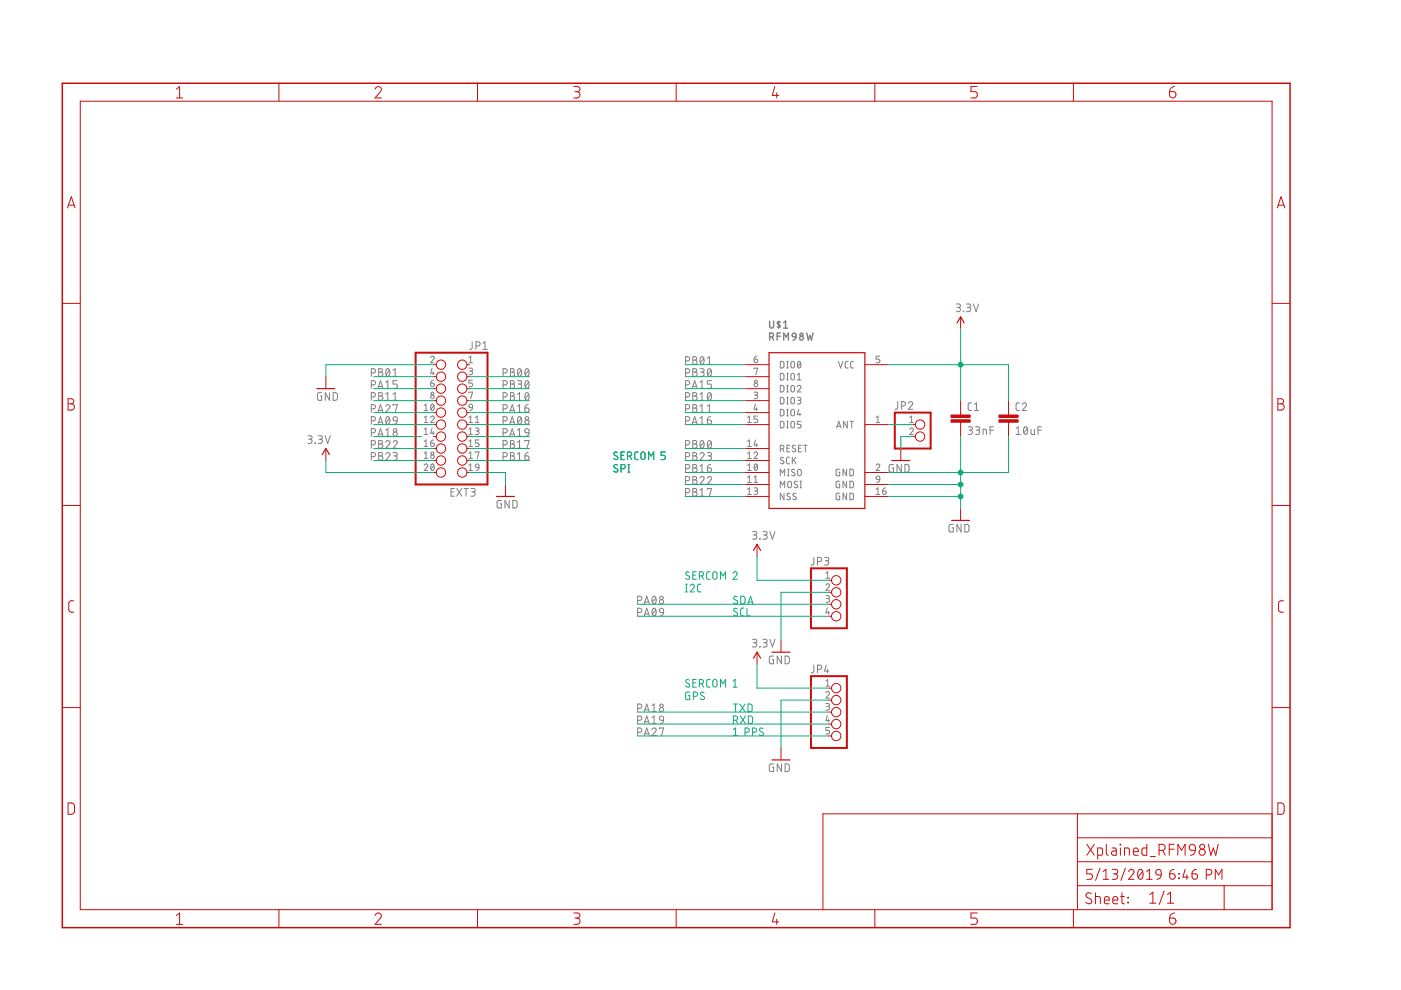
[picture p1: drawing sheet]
<?xml version="1.0" encoding="utf-8"?>
<!DOCTYPE eagle SYSTEM "eagle.dtd">
<!--
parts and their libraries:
SparkFun: Licensing: CC v3.0 Share-Alike You are welcome to use this library for commercial purposes.
-->
<eagle version="9.3.2">
<drawing>
<settings>
<setting alwaysvectorfont="yes"/>
<setting verticaltext="up"/>
</settings>
<grid distance="0.1" unitdist="inch" unit="inch" style="lines" multiple="1" display="no" altdistance="0.01" altunitdist="inch" altunit="inch"/>
<schematic xreflabel="%F%N/%S.%C%R" xrefpart="/%S.%C%R">
<libraries>
<library name="hoperf">
<symbols>
<symbol name="RFM66W_69HCW_9XW">
<wire x1="-10.16" y1="15.24" x2="10.16" y2="15.24" width="0.254" layer="94"/>
<wire x1="10.16" y1="15.24" x2="10.16" y2="-17.78" width="0.254" layer="94"/>
<wire x1="10.16" y1="-17.78" x2="-10.16" y2="-17.78" width="0.254" layer="94"/>
<wire x1="-10.16" y1="-17.78" x2="-10.16" y2="15.24" width="0.254" layer="94"/>
<pin name="GND@1" x="15.24" y="-10.16" length="middle" rot="R180"/>
<pin name="MISO" x="-15.24" y="-10.16" length="middle"/>
<pin name="MOSI" x="-15.24" y="-12.7" length="middle"/>
<pin name="SCK" x="-15.24" y="-7.62" length="middle"/>
<pin name="NSS" x="-15.24" y="-15.24" length="middle"/>
<pin name="RESET" x="-15.24" y="-5.08" length="middle"/>
<pin name="DIO5" x="-15.24" y="0" length="middle"/>
<pin name="GND@2" x="15.24" y="-12.7" length="middle" rot="R180"/>
<pin name="ANT" x="15.24" y="0" length="middle" rot="R180"/>
<pin name="GND@3" x="15.24" y="-15.24" length="middle" rot="R180"/>
<pin name="DIO3" x="-15.24" y="5.08" length="middle"/>
<pin name="DIO4" x="-15.24" y="2.54" length="middle"/>
<pin name="VCC" x="15.24" y="12.7" length="middle" rot="R180"/>
<pin name="DIO0" x="-15.24" y="12.7" length="middle"/>
<pin name="DIO1" x="-15.24" y="10.16" length="middle"/>
<pin name="DIO2" x="-15.24" y="7.62" length="middle"/>
<text x="-10.16" y="20.32" size="1.778" layer="95" ratio="15">&gt;NAME</text>
<text x="-10.16" y="17.78" size="1.778" layer="96" ratio="15">&gt;VALUE</text>
</symbol>
</symbols>
<devicesets>
<deviceset name="RFM66W_69HCW_9XW">
<gates>
<gate name="G$1" symbol="RFM66W_69HCW_9XW" x="0" y="0"/>
</gates>
<devices>
<device name="" package="MODULE_16X16_16PIN">
<connects>
<connect gate="G$1" pin="ANT" pad="1"/>
<connect gate="G$1" pin="DIO0" pad="6"/>
<connect gate="G$1" pin="DIO1" pad="7"/>
<connect gate="G$1" pin="DIO2" pad="8"/>
<connect gate="G$1" pin="DIO3" pad="3"/>
<connect gate="G$1" pin="DIO4" pad="4"/>
<connect gate="G$1" pin="DIO5" pad="15"/>
<connect gate="G$1" pin="GND@1" pad="2"/>
<connect gate="G$1" pin="GND@2" pad="9"/>
<connect gate="G$1" pin="GND@3" pad="16"/>
<connect gate="G$1" pin="MISO" pad="10"/>
<connect gate="G$1" pin="MOSI" pad="11"/>
<connect gate="G$1" pin="NSS" pad="13"/>
<connect gate="G$1" pin="RESET" pad="14"/>
<connect gate="G$1" pin="SCK" pad="12"/>
<connect gate="G$1" pin="VCC" pad="5"/>
</connects>
<technologies>
<technology name=""/>
</technologies>
</device>
</devices>
</deviceset>
</devicesets>
</library>
<library name="frames">
<symbols>
<symbol name="A4L-LOC">
<wire x1="256.54" y1="3.81" x2="256.54" y2="8.89" width="0.1016" layer="94"/>
<wire x1="256.54" y1="8.89" x2="256.54" y2="13.97" width="0.1016" layer="94"/>
<wire x1="256.54" y1="13.97" x2="256.54" y2="19.05" width="0.1016" layer="94"/>
<wire x1="256.54" y1="19.05" x2="256.54" y2="24.13" width="0.1016" layer="94"/>
<wire x1="161.29" y1="3.81" x2="161.29" y2="24.13" width="0.1016" layer="94"/>
<wire x1="161.29" y1="24.13" x2="215.265" y2="24.13" width="0.1016" layer="94"/>
<wire x1="215.265" y1="24.13" x2="256.54" y2="24.13" width="0.1016" layer="94"/>
<wire x1="246.38" y1="3.81" x2="246.38" y2="8.89" width="0.1016" layer="94"/>
<wire x1="246.38" y1="8.89" x2="256.54" y2="8.89" width="0.1016" layer="94"/>
<wire x1="246.38" y1="8.89" x2="215.265" y2="8.89" width="0.1016" layer="94"/>
<wire x1="215.265" y1="8.89" x2="215.265" y2="3.81" width="0.1016" layer="94"/>
<wire x1="215.265" y1="8.89" x2="215.265" y2="13.97" width="0.1016" layer="94"/>
<wire x1="215.265" y1="13.97" x2="256.54" y2="13.97" width="0.1016" layer="94"/>
<wire x1="215.265" y1="13.97" x2="215.265" y2="19.05" width="0.1016" layer="94"/>
<wire x1="215.265" y1="19.05" x2="256.54" y2="19.05" width="0.1016" layer="94"/>
<wire x1="215.265" y1="19.05" x2="215.265" y2="24.13" width="0.1016" layer="94"/>
<text x="217.17" y="15.24" size="2.54" layer="94">&gt;DRAWING_NAME</text>
<text x="217.17" y="10.16" size="2.286" layer="94">&gt;LAST_DATE_TIME</text>
<text x="230.505" y="5.08" size="2.54" layer="94">&gt;SHEET</text>
<text x="216.916" y="4.953" size="2.54" layer="94">Sheet:</text>
<frame x1="0" y1="0" x2="260.35" y2="179.07" columns="6" rows="4" layer="94"/>
</symbol>
</symbols>
<devicesets>
<deviceset name="A4L-LOC" prefix="FRAME" uservalue="yes">
<gates>
<gate name="G$1" symbol="A4L-LOC" x="0" y="0"/>
</gates>
<devices>
<device name="">
<technologies>
<technology name=""/>
</technologies>
</device>
</devices>
</deviceset>
</devicesets>
</library>
<library name="pinhead">
<symbols>
<symbol name="PINH2X10">
<wire x1="-6.35" y1="-15.24" x2="8.89" y2="-15.24" width="0.4064" layer="94"/>
<wire x1="8.89" y1="-15.24" x2="8.89" y2="12.7" width="0.4064" layer="94"/>
<wire x1="8.89" y1="12.7" x2="-6.35" y2="12.7" width="0.4064" layer="94"/>
<wire x1="-6.35" y1="12.7" x2="-6.35" y2="-15.24" width="0.4064" layer="94"/>
<text x="-6.35" y="13.335" size="1.778" layer="95">&gt;NAME</text>
<text x="-6.35" y="-17.78" size="1.778" layer="96">&gt;VALUE</text>
<pin name="1" x="-2.54" y="10.16" visible="pad" length="short" direction="pas" function="dot"/>
<pin name="2" x="5.08" y="10.16" visible="pad" length="short" direction="pas" function="dot" rot="R180"/>
<pin name="3" x="-2.54" y="7.62" visible="pad" length="short" direction="pas" function="dot"/>
<pin name="4" x="5.08" y="7.62" visible="pad" length="short" direction="pas" function="dot" rot="R180"/>
<pin name="5" x="-2.54" y="5.08" visible="pad" length="short" direction="pas" function="dot"/>
<pin name="6" x="5.08" y="5.08" visible="pad" length="short" direction="pas" function="dot" rot="R180"/>
<pin name="7" x="-2.54" y="2.54" visible="pad" length="short" direction="pas" function="dot"/>
<pin name="8" x="5.08" y="2.54" visible="pad" length="short" direction="pas" function="dot" rot="R180"/>
<pin name="9" x="-2.54" y="0" visible="pad" length="short" direction="pas" function="dot"/>
<pin name="10" x="5.08" y="0" visible="pad" length="short" direction="pas" function="dot" rot="R180"/>
<pin name="11" x="-2.54" y="-2.54" visible="pad" length="short" direction="pas" function="dot"/>
<pin name="12" x="5.08" y="-2.54" visible="pad" length="short" direction="pas" function="dot" rot="R180"/>
<pin name="13" x="-2.54" y="-5.08" visible="pad" length="short" direction="pas" function="dot"/>
<pin name="14" x="5.08" y="-5.08" visible="pad" length="short" direction="pas" function="dot" rot="R180"/>
<pin name="15" x="-2.54" y="-7.62" visible="pad" length="short" direction="pas" function="dot"/>
<pin name="16" x="5.08" y="-7.62" visible="pad" length="short" direction="pas" function="dot" rot="R180"/>
<pin name="17" x="-2.54" y="-10.16" visible="pad" length="short" direction="pas" function="dot"/>
<pin name="18" x="5.08" y="-10.16" visible="pad" length="short" direction="pas" function="dot" rot="R180"/>
<pin name="19" x="-2.54" y="-12.7" visible="pad" length="short" direction="pas" function="dot"/>
<pin name="20" x="5.08" y="-12.7" visible="pad" length="short" direction="pas" function="dot" rot="R180"/>
</symbol>
<symbol name="PINHD4">
<wire x1="-6.35" y1="-5.08" x2="1.27" y2="-5.08" width="0.4064" layer="94"/>
<wire x1="1.27" y1="-5.08" x2="1.27" y2="7.62" width="0.4064" layer="94"/>
<wire x1="1.27" y1="7.62" x2="-6.35" y2="7.62" width="0.4064" layer="94"/>
<wire x1="-6.35" y1="7.62" x2="-6.35" y2="-5.08" width="0.4064" layer="94"/>
<text x="-6.35" y="8.255" size="1.778" layer="95">&gt;NAME</text>
<text x="-6.35" y="-7.62" size="1.778" layer="96">&gt;VALUE</text>
<pin name="1" x="-2.54" y="5.08" visible="pad" length="short" direction="pas" function="dot"/>
<pin name="2" x="-2.54" y="2.54" visible="pad" length="short" direction="pas" function="dot"/>
<pin name="3" x="-2.54" y="0" visible="pad" length="short" direction="pas" function="dot"/>
<pin name="4" x="-2.54" y="-2.54" visible="pad" length="short" direction="pas" function="dot"/>
</symbol>
<symbol name="PINHD5">
<wire x1="-6.35" y1="-7.62" x2="1.27" y2="-7.62" width="0.4064" layer="94"/>
<wire x1="1.27" y1="-7.62" x2="1.27" y2="7.62" width="0.4064" layer="94"/>
<wire x1="1.27" y1="7.62" x2="-6.35" y2="7.62" width="0.4064" layer="94"/>
<wire x1="-6.35" y1="7.62" x2="-6.35" y2="-7.62" width="0.4064" layer="94"/>
<text x="-6.35" y="8.255" size="1.778" layer="95">&gt;NAME</text>
<text x="-6.35" y="-10.16" size="1.778" layer="96">&gt;VALUE</text>
<pin name="1" x="-2.54" y="5.08" visible="pad" length="short" direction="pas" function="dot"/>
<pin name="2" x="-2.54" y="2.54" visible="pad" length="short" direction="pas" function="dot"/>
<pin name="3" x="-2.54" y="0" visible="pad" length="short" direction="pas" function="dot"/>
<pin name="4" x="-2.54" y="-2.54" visible="pad" length="short" direction="pas" function="dot"/>
<pin name="5" x="-2.54" y="-5.08" visible="pad" length="short" direction="pas" function="dot"/>
</symbol>
<symbol name="PINHD2">
<wire x1="-6.35" y1="-2.54" x2="1.27" y2="-2.54" width="0.4064" layer="94"/>
<wire x1="1.27" y1="-2.54" x2="1.27" y2="5.08" width="0.4064" layer="94"/>
<wire x1="1.27" y1="5.08" x2="-6.35" y2="5.08" width="0.4064" layer="94"/>
<wire x1="-6.35" y1="5.08" x2="-6.35" y2="-2.54" width="0.4064" layer="94"/>
<text x="-6.35" y="5.715" size="1.778" layer="95">&gt;NAME</text>
<text x="-6.35" y="-5.08" size="1.778" layer="96">&gt;VALUE</text>
<pin name="1" x="-2.54" y="2.54" visible="pad" length="short" direction="pas" function="dot"/>
<pin name="2" x="-2.54" y="0" visible="pad" length="short" direction="pas" function="dot"/>
</symbol>
</symbols>
<devicesets>
<deviceset name="PINHD-2X10" prefix="JP" uservalue="yes">
<gates>
<gate name="A" symbol="PINH2X10" x="0" y="0"/>
</gates>
<devices>
<device name="" package="2X10">
<connects>
<connect gate="A" pin="1" pad="1"/>
<connect gate="A" pin="10" pad="10"/>
<connect gate="A" pin="11" pad="11"/>
<connect gate="A" pin="12" pad="12"/>
<connect gate="A" pin="13" pad="13"/>
<connect gate="A" pin="14" pad="14"/>
<connect gate="A" pin="15" pad="15"/>
<connect gate="A" pin="16" pad="16"/>
<connect gate="A" pin="17" pad="17"/>
<connect gate="A" pin="18" pad="18"/>
<connect gate="A" pin="19" pad="19"/>
<connect gate="A" pin="2" pad="2"/>
<connect gate="A" pin="20" pad="20"/>
<connect gate="A" pin="3" pad="3"/>
<connect gate="A" pin="4" pad="4"/>
<connect gate="A" pin="5" pad="5"/>
<connect gate="A" pin="6" pad="6"/>
<connect gate="A" pin="7" pad="7"/>
<connect gate="A" pin="8" pad="8"/>
<connect gate="A" pin="9" pad="9"/>
</connects>
<package3dinstances>
<package3dinstance package3d_urn="urn:adsk.eagle:package:22405/2"/>
</package3dinstances>
<technologies>
<technology name=""/>
</technologies>
</device>
<device name="/90" package="2X10/90">
<connects>
<connect gate="A" pin="1" pad="1"/>
<connect gate="A" pin="10" pad="10"/>
<connect gate="A" pin="11" pad="11"/>
<connect gate="A" pin="12" pad="12"/>
<connect gate="A" pin="13" pad="13"/>
<connect gate="A" pin="14" pad="14"/>
<connect gate="A" pin="15" pad="15"/>
<connect gate="A" pin="16" pad="16"/>
<connect gate="A" pin="17" pad="17"/>
<connect gate="A" pin="18" pad="18"/>
<connect gate="A" pin="19" pad="19"/>
<connect gate="A" pin="2" pad="2"/>
<connect gate="A" pin="20" pad="20"/>
<connect gate="A" pin="3" pad="3"/>
<connect gate="A" pin="4" pad="4"/>
<connect gate="A" pin="5" pad="5"/>
<connect gate="A" pin="6" pad="6"/>
<connect gate="A" pin="7" pad="7"/>
<connect gate="A" pin="8" pad="8"/>
<connect gate="A" pin="9" pad="9"/>
</connects>
<package3dinstances>
<package3dinstance package3d_urn="urn:adsk.eagle:package:22411/2"/>
</package3dinstances>
<technologies>
<technology name=""/>
</technologies>
</device>
</devices>
</deviceset>
<deviceset name="PINHD-1X4" prefix="JP" uservalue="yes">
<gates>
<gate name="A" symbol="PINHD4" x="0" y="0"/>
</gates>
<devices>
<device name="" package="1X04">
<connects>
<connect gate="A" pin="1" pad="1"/>
<connect gate="A" pin="2" pad="2"/>
<connect gate="A" pin="3" pad="3"/>
<connect gate="A" pin="4" pad="4"/>
</connects>
<package3dinstances>
<package3dinstance package3d_urn="urn:adsk.eagle:package:22407/2"/>
</package3dinstances>
<technologies>
<technology name=""/>
</technologies>
</device>
<device name="/90" package="1X04/90">
<connects>
<connect gate="A" pin="1" pad="1"/>
<connect gate="A" pin="2" pad="2"/>
<connect gate="A" pin="3" pad="3"/>
<connect gate="A" pin="4" pad="4"/>
</connects>
<package3dinstances>
<package3dinstance package3d_urn="urn:adsk.eagle:package:22404/2"/>
</package3dinstances>
<technologies>
<technology name=""/>
</technologies>
</device>
</devices>
</deviceset>
<deviceset name="PINHD-1X5" prefix="JP" uservalue="yes">
<gates>
<gate name="A" symbol="PINHD5" x="0" y="0"/>
</gates>
<devices>
<device name="" package="1X05">
<connects>
<connect gate="A" pin="1" pad="1"/>
<connect gate="A" pin="2" pad="2"/>
<connect gate="A" pin="3" pad="3"/>
<connect gate="A" pin="4" pad="4"/>
<connect gate="A" pin="5" pad="5"/>
</connects>
<package3dinstances>
<package3dinstance package3d_urn="urn:adsk.eagle:package:22469/2"/>
</package3dinstances>
<technologies>
<technology name=""/>
</technologies>
</device>
<device name="/90" package="1X05/90">
<connects>
<connect gate="A" pin="1" pad="1"/>
<connect gate="A" pin="2" pad="2"/>
<connect gate="A" pin="3" pad="3"/>
<connect gate="A" pin="4" pad="4"/>
<connect gate="A" pin="5" pad="5"/>
</connects>
<package3dinstances>
<package3dinstance package3d_urn="urn:adsk.eagle:package:22467/2"/>
</package3dinstances>
<technologies>
<technology name=""/>
</technologies>
</device>
<device name="5X2MM" package="1_05X2MM">
<connects>
<connect gate="A" pin="1" pad="1"/>
<connect gate="A" pin="2" pad="2"/>
<connect gate="A" pin="3" pad="3"/>
<connect gate="A" pin="4" pad="4"/>
<connect gate="A" pin="5" pad="5"/>
</connects>
<package3dinstances>
<package3dinstance package3d_urn="urn:adsk.eagle:package:22466/2"/>
</package3dinstances>
<technologies>
<technology name=""/>
</technologies>
</device>
</devices>
</deviceset>
<deviceset name="PINHD-1X2" prefix="JP" uservalue="yes">
<gates>
<gate name="G$1" symbol="PINHD2" x="0" y="0"/>
</gates>
<devices>
<device name="" package="1X02">
<connects>
<connect gate="G$1" pin="1" pad="1"/>
<connect gate="G$1" pin="2" pad="2"/>
</connects>
<package3dinstances>
<package3dinstance package3d_urn="urn:adsk.eagle:package:22435/2"/>
</package3dinstances>
<technologies>
<technology name=""/>
</technologies>
</device>
<device name="/90" package="1X02/90">
<connects>
<connect gate="G$1" pin="1" pad="1"/>
<connect gate="G$1" pin="2" pad="2"/>
</connects>
<package3dinstances>
<package3dinstance package3d_urn="urn:adsk.eagle:package:22437/2"/>
</package3dinstances>
<technologies>
<technology name=""/>
</technologies>
</device>
</devices>
</deviceset>
</devicesets>
</library>
<library name="SparkFun">
<symbols>
<symbol name="3.3V">
<wire x1="0.762" y1="1.27" x2="0" y2="2.54" width="0.254" layer="94"/>
<wire x1="0" y1="2.54" x2="-0.762" y2="1.27" width="0.254" layer="94"/>
<text x="-1.016" y="3.556" size="1.778" layer="96">&gt;VALUE</text>
<pin name="3.3V" x="0" y="0" visible="off" length="short" direction="sup" rot="R90"/>
</symbol>
<symbol name="CAP">
<wire x1="0" y1="2.54" x2="0" y2="2.032" width="0.1524" layer="94"/>
<wire x1="0" y1="0" x2="0" y2="0.508" width="0.1524" layer="94"/>
<text x="1.524" y="2.921" size="1.778" layer="95">&gt;NAME</text>
<text x="1.524" y="-2.159" size="1.778" layer="96">&gt;VALUE</text>
<rectangle x1="-2.032" y1="0.508" x2="2.032" y2="1.016" layer="94"/>
<rectangle x1="-2.032" y1="1.524" x2="2.032" y2="2.032" layer="94"/>
<pin name="1" x="0" y="5.08" visible="off" length="short" direction="pas" swaplevel="1" rot="R270"/>
<pin name="2" x="0" y="-2.54" visible="off" length="short" direction="pas" swaplevel="1" rot="R90"/>
</symbol>
<symbol name="GND">
<wire x1="-1.905" y1="0" x2="1.905" y2="0" width="0.254" layer="94"/>
<text x="-2.54" y="-2.54" size="1.778" layer="96">&gt;VALUE</text>
<pin name="GND" x="0" y="2.54" visible="off" length="short" direction="sup" rot="R270"/>
</symbol>
</symbols>
<devicesets>
<deviceset name="3.3V" prefix="P+">
<gates>
<gate name="G$1" symbol="3.3V" x="0" y="0"/>
</gates>
<devices>
<device name="">
<technologies>
<technology name=""/>
</technologies>
</device>
</devices>
</deviceset>
<deviceset name="CAP" prefix="C" uservalue="yes">
<gates>
<gate name="G$1" symbol="CAP" x="0" y="0"/>
</gates>
<devices>
<device name="PTH" package="CAP-PTH-SMALL">
<connects>
<connect gate="G$1" pin="1" pad="1"/>
<connect gate="G$1" pin="2" pad="2"/>
</connects>
<technologies>
<technology name=""/>
</technologies>
</device>
<device name="PTH2" package="CAP-PTH-SMALL2">
<connects>
<connect gate="G$1" pin="1" pad="1"/>
<connect gate="G$1" pin="2" pad="2"/>
</connects>
<technologies>
<technology name=""/>
</technologies>
</device>
<device name="0805" package="0805">
<connects>
<connect gate="G$1" pin="1" pad="1"/>
<connect gate="G$1" pin="2" pad="2"/>
</connects>
<technologies>
<technology name=""/>
</technologies>
</device>
<device name="PTH3" package="CAP-PTH-LARGE">
<connects>
<connect gate="G$1" pin="1" pad="1"/>
<connect gate="G$1" pin="2" pad="2"/>
</connects>
<technologies>
<technology name=""/>
</technologies>
</device>
<device name="SMD" package="GRM43D">
<connects>
<connect gate="G$1" pin="1" pad="A"/>
<connect gate="G$1" pin="2" pad="C"/>
</connects>
<technologies>
<technology name=""/>
</technologies>
</device>
<device name="0603-CAP" package="0603-CAP">
<connects>
<connect gate="G$1" pin="1" pad="1"/>
<connect gate="G$1" pin="2" pad="2"/>
</connects>
<technologies>
<technology name=""/>
</technologies>
</device>
<device name="0402-CAP" package="0402-CAP">
<connects>
<connect gate="G$1" pin="1" pad="1"/>
<connect gate="G$1" pin="2" pad="2"/>
</connects>
<technologies>
<technology name=""/>
</technologies>
</device>
<device name="PTH1" package="CAP-PTH-5MM">
<connects>
<connect gate="G$1" pin="1" pad="1"/>
<connect gate="G$1" pin="2" pad="2"/>
</connects>
<technologies>
<technology name=""/>
</technologies>
</device>
<device name="_" package="AXIAL-5MM">
<connects>
<connect gate="G$1" pin="1" pad="P$1"/>
<connect gate="G$1" pin="2" pad="P$2"/>
</connects>
<technologies>
<technology name=""/>
</technologies>
</device>
<device name="1210" package="1210">
<connects>
<connect gate="G$1" pin="1" pad="1"/>
<connect gate="G$1" pin="2" pad="2"/>
</connects>
<technologies>
<technology name=""/>
</technologies>
</device>
<device name="1206" package="1206">
<connects>
<connect gate="G$1" pin="1" pad="1"/>
<connect gate="G$1" pin="2" pad="2"/>
</connects>
<technologies>
<technology name=""/>
</technologies>
</device>
<device name="ASMD" package="CTZ3">
<connects>
<connect gate="G$1" pin="1" pad="+"/>
<connect gate="G$1" pin="2" pad="-"/>
</connects>
<technologies>
<technology name=""/>
</technologies>
</device>
<device name="KIT" package="CAP-PTH-SMALL-KIT">
<connects>
<connect gate="G$1" pin="1" pad="1"/>
<connect gate="G$1" pin="2" pad="2"/>
</connects>
<technologies>
<technology name=""/>
</technologies>
</device>
</devices>
</deviceset>
<deviceset name="GND" prefix="GND">
<gates>
<gate name="1" symbol="GND" x="0" y="0"/>
</gates>
<devices>
<device name="">
<technologies>
<technology name=""/>
</technologies>
</device>
</devices>
</deviceset>
</devicesets>
</library>
</libraries>
<attributes>
</attributes>
<variantdefs>
</variantdefs>
<classes>
<class number="0" name="default" width="0" drill="0">
</class>
</classes>
<parts>
<part name="U$1" library="hoperf" deviceset="RFM66W_69HCW_9XW" device="" value="RFM98W"/>
<part name="HOPERF" library="frames" deviceset="A4L-LOC" device=""/>
<part name="JP1" library="pinhead" deviceset="PINHD-2X10" device="/90" package3d_urn="urn:adsk.eagle:package:22411/2" value="EXT3"/>
<part name="P+1" library="SparkFun" deviceset="3.3V" device=""/>
<part name="P+2" library="SparkFun" deviceset="3.3V" device=""/>
<part name="C1" library="SparkFun" deviceset="CAP" device="0603-CAP" value="33nF"/>
<part name="GND1" library="SparkFun" deviceset="GND" device=""/>
<part name="C2" library="SparkFun" deviceset="CAP" device="0603-CAP" value="10uF"/>
<part name="GND2" library="SparkFun" deviceset="GND" device=""/>
<part name="GND3" library="SparkFun" deviceset="GND" device=""/>
<part name="JP3" library="pinhead" deviceset="PINHD-1X4" device="/90" package3d_urn="urn:adsk.eagle:package:22404/2"/>
<part name="JP4" library="pinhead" deviceset="PINHD-1X5" device="/90" package3d_urn="urn:adsk.eagle:package:22467/2"/>
<part name="GND4" library="SparkFun" deviceset="GND" device=""/>
<part name="GND5" library="SparkFun" deviceset="GND" device=""/>
<part name="P+3" library="SparkFun" deviceset="3.3V" device=""/>
<part name="P+4" library="SparkFun" deviceset="3.3V" device=""/>
<part name="JP2" library="pinhead" deviceset="PINHD-1X2" device="" package3d_urn="urn:adsk.eagle:package:22435/2"/>
<part name="GND6" library="SparkFun" deviceset="GND" device=""/>
</parts>
<sheets>
<sheet>
<plain>
<text x="142.24" y="68.58" size="1.778" layer="91">SDA</text>
<text x="142.24" y="66.04" size="1.778" layer="91">SCL</text>
<text x="142.24" y="40.64" size="1.778" layer="91">1 PPS</text>
<text x="142.24" y="45.72" size="1.778" layer="91">TXD</text>
<text x="142.24" y="43.18" size="1.778" layer="91">RXD</text>
<text x="116.84" y="96.52" size="1.778" layer="91">SERCOM 5
SPI</text>
<text x="116.84" y="96.52" size="1.778" layer="91">SERCOM 5
SPI</text>
<text x="132.08" y="48.26" size="1.778" layer="91">SERCOM 1
GPS</text>
<text x="132.08" y="71.12" size="1.778" layer="91">SERCOM 2
I2C</text>
</plain>
<instances>
<instance part="U$1" gate="G$1" x="160.02" y="106.68" smashed="yes">
<attribute name="NAME" x="149.86" y="127" size="1.778" layer="95" ratio="15"/>
<attribute name="VALUE" x="149.86" y="124.46" size="1.778" layer="96" ratio="15"/>
</instance>
<instance part="HOPERF" gate="G$1" x="0" y="0" smashed="yes">
<attribute name="DRAWING_NAME" x="217.17" y="15.24" size="2.54" layer="94"/>
<attribute name="LAST_DATE_TIME" x="217.17" y="10.16" size="2.286" layer="94"/>
<attribute name="SHEET" x="230.505" y="5.08" size="2.54" layer="94"/>
</instance>
<instance part="JP1" gate="A" x="83.82" y="109.22" smashed="yes" rot="MR0">
<attribute name="NAME" x="90.17" y="122.555" size="1.778" layer="95" rot="MR0"/>
<attribute name="VALUE" x="87.63" y="91.44" size="1.778" layer="96" rot="MR0"/>
</instance>
<instance part="P+1" gate="G$1" x="190.5" y="127" smashed="yes">
<attribute name="VALUE" x="189.484" y="130.556" size="1.778" layer="96"/>
</instance>
<instance part="P+2" gate="G$1" x="55.88" y="99.06" smashed="yes" rot="MR0">
<attribute name="VALUE" x="56.896" y="102.616" size="1.778" layer="96" rot="MR0"/>
</instance>
<instance part="C1" gate="G$1" x="190.5" y="106.68" smashed="yes">
<attribute name="NAME" x="192.024" y="109.601" size="1.778" layer="95"/>
<attribute name="VALUE" x="192.024" y="104.521" size="1.778" layer="96"/>
</instance>
<instance part="GND1" gate="1" x="190.5" y="86.36" smashed="yes">
<attribute name="VALUE" x="187.96" y="83.82" size="1.778" layer="96"/>
</instance>
<instance part="C2" gate="G$1" x="200.66" y="106.68" smashed="yes">
<attribute name="NAME" x="202.184" y="109.601" size="1.778" layer="95"/>
<attribute name="VALUE" x="202.184" y="104.521" size="1.778" layer="96"/>
</instance>
<instance part="GND2" gate="1" x="55.88" y="114.3" smashed="yes" rot="MR0">
<attribute name="VALUE" x="58.42" y="111.76" size="1.778" layer="96" rot="MR0"/>
</instance>
<instance part="GND3" gate="1" x="93.98" y="91.44" smashed="yes" rot="MR0">
<attribute name="VALUE" x="96.52" y="88.9" size="1.778" layer="96" rot="MR0"/>
</instance>
<instance part="JP3" gate="A" x="165.1" y="68.58" smashed="yes">
<attribute name="NAME" x="158.75" y="76.835" size="1.778" layer="95"/>
<attribute name="VALUE" x="158.75" y="60.96" size="1.778" layer="96"/>
</instance>
<instance part="JP4" gate="A" x="165.1" y="45.72" smashed="yes">
<attribute name="NAME" x="158.75" y="53.975" size="1.778" layer="95"/>
<attribute name="VALUE" x="158.75" y="35.56" size="1.778" layer="96"/>
</instance>
<instance part="GND4" gate="1" x="152.4" y="35.56" smashed="yes">
<attribute name="VALUE" x="149.86" y="33.02" size="1.778" layer="96"/>
</instance>
<instance part="GND5" gate="1" x="152.4" y="58.42" smashed="yes">
<attribute name="VALUE" x="149.86" y="55.88" size="1.778" layer="96"/>
</instance>
<instance part="P+3" gate="G$1" x="147.32" y="78.74" smashed="yes">
<attribute name="VALUE" x="146.304" y="82.296" size="1.778" layer="96"/>
</instance>
<instance part="P+4" gate="G$1" x="147.32" y="55.88" smashed="yes">
<attribute name="VALUE" x="146.304" y="59.436" size="1.778" layer="96"/>
</instance>
<instance part="JP2" gate="G$1" x="182.88" y="104.14" smashed="yes">
<attribute name="NAME" x="176.53" y="109.855" size="1.778" layer="95"/>
<attribute name="VALUE" x="176.53" y="99.06" size="1.778" layer="96"/>
</instance>
<instance part="GND6" gate="1" x="177.8" y="99.06" smashed="yes">
<attribute name="VALUE" x="175.26" y="96.52" size="1.778" layer="96"/>
</instance>
</instances>
<busses>
</busses>
<nets>
<net name="PA16" class="0">
<segment>
<pinref part="U$1" gate="G$1" pin="DIO5"/>
<wire x1="144.78" y1="106.68" x2="132.08" y2="106.68" width="0.1524" layer="91"/>
<label x="132.08" y="106.68" size="1.778" layer="95"/>
</segment>
<segment>
<pinref part="JP1" gate="A" pin="9"/>
<wire x1="86.36" y1="109.22" x2="99.06" y2="109.22" width="0.1524" layer="91"/>
<label x="99.06" y="109.22" size="1.778" layer="95" rot="MR0"/>
</segment>
</net>
<net name="PB17" class="0">
<segment>
<pinref part="U$1" gate="G$1" pin="NSS"/>
<wire x1="144.78" y1="91.44" x2="132.08" y2="91.44" width="0.1524" layer="91"/>
<label x="132.08" y="91.44" size="1.778" layer="95"/>
</segment>
<segment>
<pinref part="JP1" gate="A" pin="15"/>
<wire x1="86.36" y1="101.6" x2="99.06" y2="101.6" width="0.1524" layer="91"/>
<label x="99.06" y="101.6" size="1.778" layer="95" rot="MR0"/>
</segment>
</net>
<net name="GND" class="0">
<segment>
<pinref part="U$1" gate="G$1" pin="GND@1"/>
<wire x1="175.26" y1="96.52" x2="190.5" y2="96.52" width="0.1524" layer="91"/>
<wire x1="190.5" y1="96.52" x2="190.5" y2="93.98" width="0.1524" layer="91"/>
<pinref part="U$1" gate="G$1" pin="GND@2"/>
<wire x1="190.5" y1="91.44" x2="190.5" y2="88.9" width="0.1524" layer="91"/>
<wire x1="175.26" y1="93.98" x2="190.5" y2="93.98" width="0.1524" layer="91"/>
<junction x="190.5" y="93.98"/>
<wire x1="190.5" y1="93.98" x2="190.5" y2="91.44" width="0.1524" layer="91"/>
<pinref part="GND1" gate="1" pin="GND"/>
<pinref part="C1" gate="G$1" pin="2"/>
<wire x1="190.5" y1="96.52" x2="190.5" y2="104.14" width="0.1524" layer="91"/>
<junction x="190.5" y="96.52"/>
<pinref part="C2" gate="G$1" pin="2"/>
<wire x1="200.66" y1="104.14" x2="200.66" y2="96.52" width="0.1524" layer="91"/>
<wire x1="200.66" y1="96.52" x2="190.5" y2="96.52" width="0.1524" layer="91"/>
<pinref part="U$1" gate="G$1" pin="GND@3"/>
<wire x1="175.26" y1="91.44" x2="190.5" y2="91.44" width="0.1524" layer="91"/>
<junction x="190.5" y="91.44"/>
</segment>
<segment>
<pinref part="JP1" gate="A" pin="2"/>
<wire x1="78.74" y1="119.38" x2="55.88" y2="119.38" width="0.1524" layer="91"/>
<pinref part="GND2" gate="1" pin="GND"/>
<wire x1="55.88" y1="119.38" x2="55.88" y2="116.84" width="0.1524" layer="91"/>
</segment>
<segment>
<pinref part="JP1" gate="A" pin="19"/>
<wire x1="86.36" y1="96.52" x2="93.98" y2="96.52" width="0.1524" layer="91"/>
<pinref part="GND3" gate="1" pin="GND"/>
<wire x1="93.98" y1="96.52" x2="93.98" y2="93.98" width="0.1524" layer="91"/>
</segment>
<segment>
<pinref part="GND5" gate="1" pin="GND"/>
<wire x1="152.4" y1="60.96" x2="152.4" y2="71.12" width="0.1524" layer="91"/>
<pinref part="JP3" gate="A" pin="2"/>
<wire x1="152.4" y1="71.12" x2="162.56" y2="71.12" width="0.1524" layer="91"/>
</segment>
<segment>
<pinref part="GND4" gate="1" pin="GND"/>
<wire x1="152.4" y1="38.1" x2="152.4" y2="48.26" width="0.1524" layer="91"/>
<pinref part="JP4" gate="A" pin="2"/>
<wire x1="152.4" y1="48.26" x2="162.56" y2="48.26" width="0.1524" layer="91"/>
</segment>
<segment>
<pinref part="GND6" gate="1" pin="GND"/>
<wire x1="177.8" y1="101.6" x2="177.8" y2="104.14" width="0.1524" layer="91"/>
<pinref part="JP2" gate="G$1" pin="2"/>
<wire x1="177.8" y1="104.14" x2="180.34" y2="104.14" width="0.1524" layer="91"/>
</segment>
</net>
<net name="3.3V" class="0">
<segment>
<pinref part="U$1" gate="G$1" pin="VCC"/>
<wire x1="175.26" y1="119.38" x2="190.5" y2="119.38" width="0.1524" layer="91"/>
<pinref part="P+1" gate="G$1" pin="3.3V"/>
<wire x1="190.5" y1="119.38" x2="190.5" y2="127" width="0.1524" layer="91"/>
<pinref part="C1" gate="G$1" pin="1"/>
<wire x1="190.5" y1="119.38" x2="190.5" y2="111.76" width="0.1524" layer="91"/>
<junction x="190.5" y="119.38"/>
<wire x1="190.5" y1="119.38" x2="200.66" y2="119.38" width="0.1524" layer="91"/>
<pinref part="C2" gate="G$1" pin="1"/>
<wire x1="200.66" y1="119.38" x2="200.66" y2="111.76" width="0.1524" layer="91"/>
</segment>
<segment>
<pinref part="JP1" gate="A" pin="20"/>
<wire x1="78.74" y1="96.52" x2="55.88" y2="96.52" width="0.1524" layer="91"/>
<pinref part="P+2" gate="G$1" pin="3.3V"/>
<wire x1="55.88" y1="96.52" x2="55.88" y2="99.06" width="0.1524" layer="91"/>
</segment>
<segment>
<pinref part="P+3" gate="G$1" pin="3.3V"/>
<wire x1="147.32" y1="78.74" x2="147.32" y2="73.66" width="0.1524" layer="91"/>
<pinref part="JP3" gate="A" pin="1"/>
<wire x1="147.32" y1="73.66" x2="162.56" y2="73.66" width="0.1524" layer="91"/>
</segment>
<segment>
<pinref part="P+4" gate="G$1" pin="3.3V"/>
<wire x1="147.32" y1="55.88" x2="147.32" y2="50.8" width="0.1524" layer="91"/>
<pinref part="JP4" gate="A" pin="1"/>
<wire x1="147.32" y1="50.8" x2="162.56" y2="50.8" width="0.1524" layer="91"/>
</segment>
</net>
<net name="PB11" class="0">
<segment>
<pinref part="U$1" gate="G$1" pin="DIO4"/>
<wire x1="144.78" y1="109.22" x2="132.08" y2="109.22" width="0.1524" layer="91"/>
<label x="132.08" y="109.22" size="1.778" layer="95"/>
</segment>
<segment>
<pinref part="JP1" gate="A" pin="8"/>
<wire x1="78.74" y1="111.76" x2="66.04" y2="111.76" width="0.1524" layer="91"/>
<label x="71.12" y="111.76" size="1.778" layer="95" rot="MR0"/>
</segment>
</net>
<net name="PB00" class="0">
<segment>
<pinref part="JP1" gate="A" pin="3"/>
<wire x1="86.36" y1="116.84" x2="99.06" y2="116.84" width="0.1524" layer="91"/>
<label x="99.06" y="116.84" size="1.778" layer="95" rot="MR0"/>
</segment>
<segment>
<pinref part="U$1" gate="G$1" pin="RESET"/>
<wire x1="144.78" y1="101.6" x2="132.08" y2="101.6" width="0.1524" layer="91"/>
<label x="132.08" y="101.6" size="1.778" layer="95"/>
</segment>
</net>
<net name="PB01" class="0">
<segment>
<pinref part="JP1" gate="A" pin="4"/>
<wire x1="78.74" y1="116.84" x2="66.04" y2="116.84" width="0.1524" layer="91"/>
<label x="71.12" y="116.84" size="1.778" layer="95" rot="MR0"/>
</segment>
<segment>
<pinref part="U$1" gate="G$1" pin="DIO0"/>
<wire x1="144.78" y1="119.38" x2="132.08" y2="119.38" width="0.1524" layer="91"/>
<label x="132.08" y="119.38" size="1.778" layer="95"/>
</segment>
</net>
<net name="PB30" class="0">
<segment>
<pinref part="JP1" gate="A" pin="5"/>
<wire x1="86.36" y1="114.3" x2="99.06" y2="114.3" width="0.1524" layer="91"/>
<label x="99.06" y="114.3" size="1.778" layer="95" rot="MR0"/>
</segment>
<segment>
<pinref part="U$1" gate="G$1" pin="DIO1"/>
<wire x1="144.78" y1="116.84" x2="132.08" y2="116.84" width="0.1524" layer="91"/>
<label x="132.08" y="116.84" size="1.778" layer="95"/>
</segment>
</net>
<net name="PA15" class="0">
<segment>
<pinref part="JP1" gate="A" pin="6"/>
<wire x1="78.74" y1="114.3" x2="66.04" y2="114.3" width="0.1524" layer="91"/>
<label x="71.12" y="114.3" size="1.778" layer="95" rot="MR0"/>
</segment>
<segment>
<pinref part="U$1" gate="G$1" pin="DIO2"/>
<wire x1="144.78" y1="114.3" x2="132.08" y2="114.3" width="0.1524" layer="91"/>
<label x="132.08" y="114.3" size="1.778" layer="95"/>
</segment>
</net>
<net name="PB10" class="0">
<segment>
<pinref part="JP1" gate="A" pin="7"/>
<wire x1="86.36" y1="111.76" x2="99.06" y2="111.76" width="0.1524" layer="91"/>
<label x="99.06" y="111.76" size="1.778" layer="95" rot="MR0"/>
</segment>
<segment>
<pinref part="U$1" gate="G$1" pin="DIO3"/>
<wire x1="144.78" y1="111.76" x2="132.08" y2="111.76" width="0.1524" layer="91"/>
<label x="132.08" y="111.76" size="1.778" layer="95"/>
</segment>
</net>
<net name="PA27" class="0">
<segment>
<pinref part="JP1" gate="A" pin="10"/>
<wire x1="78.74" y1="109.22" x2="66.04" y2="109.22" width="0.1524" layer="91"/>
<label x="71.12" y="109.22" size="1.778" layer="95" rot="MR0"/>
</segment>
<segment>
<pinref part="JP4" gate="A" pin="5"/>
<wire x1="162.56" y1="40.64" x2="121.92" y2="40.64" width="0.1524" layer="91"/>
<label x="121.92" y="40.64" size="1.778" layer="95"/>
</segment>
</net>
<net name="PA09" class="0">
<segment>
<pinref part="JP1" gate="A" pin="12"/>
<wire x1="78.74" y1="106.68" x2="66.04" y2="106.68" width="0.1524" layer="91"/>
<label x="71.12" y="106.68" size="1.778" layer="95" rot="MR0"/>
</segment>
<segment>
<pinref part="JP3" gate="A" pin="4"/>
<wire x1="162.56" y1="66.04" x2="121.92" y2="66.04" width="0.1524" layer="91"/>
<label x="121.92" y="66.04" size="1.778" layer="95"/>
</segment>
</net>
<net name="PA18" class="0">
<segment>
<wire x1="76.2" y1="104.14" x2="66.04" y2="104.14" width="0.1524" layer="91"/>
<label x="71.12" y="104.14" size="1.778" layer="95" rot="MR0"/>
</segment>
<segment>
<pinref part="JP4" gate="A" pin="3"/>
<wire x1="162.56" y1="45.72" x2="121.92" y2="45.72" width="0.1524" layer="91"/>
<label x="121.92" y="45.72" size="1.778" layer="95"/>
</segment>
</net>
<net name="PA08" class="0">
<segment>
<pinref part="JP1" gate="A" pin="11"/>
<wire x1="86.36" y1="106.68" x2="99.06" y2="106.68" width="0.1524" layer="91"/>
<label x="99.06" y="106.68" size="1.778" layer="95" rot="MR0"/>
</segment>
<segment>
<pinref part="JP3" gate="A" pin="3"/>
<wire x1="162.56" y1="68.58" x2="121.92" y2="68.58" width="0.1524" layer="91"/>
<label x="121.92" y="68.58" size="1.778" layer="95"/>
</segment>
</net>
<net name="PA19" class="0">
<segment>
<pinref part="JP1" gate="A" pin="13"/>
<wire x1="86.36" y1="104.14" x2="99.06" y2="104.14" width="0.1524" layer="91"/>
<label x="99.06" y="104.14" size="1.778" layer="95" rot="MR0"/>
</segment>
<segment>
<pinref part="JP4" gate="A" pin="4"/>
<wire x1="162.56" y1="43.18" x2="121.92" y2="43.18" width="0.1524" layer="91"/>
<label x="121.92" y="43.18" size="1.778" layer="95"/>
</segment>
</net>
<net name="N$6" class="0">
<segment>
<pinref part="JP2" gate="G$1" pin="1"/>
<pinref part="U$1" gate="G$1" pin="ANT"/>
<wire x1="180.34" y1="106.68" x2="175.26" y2="106.68" width="0.1524" layer="91"/>
</segment>
</net>
<net name="PB22" class="0">
<segment>
<pinref part="U$1" gate="G$1" pin="MOSI"/>
<wire x1="144.78" y1="93.98" x2="132.08" y2="93.98" width="0.1524" layer="91"/>
<label x="132.08" y="93.98" size="1.778" layer="95"/>
</segment>
<segment>
<pinref part="JP1" gate="A" pin="16"/>
<wire x1="78.74" y1="101.6" x2="66.04" y2="101.6" width="0.1524" layer="91"/>
<label x="71.12" y="101.6" size="1.778" layer="95" rot="MR0"/>
</segment>
</net>
<net name="PB16" class="0">
<segment>
<pinref part="U$1" gate="G$1" pin="MISO"/>
<wire x1="144.78" y1="96.52" x2="132.08" y2="96.52" width="0.1524" layer="91"/>
<label x="132.08" y="96.52" size="1.778" layer="95"/>
</segment>
<segment>
<pinref part="JP1" gate="A" pin="17"/>
<wire x1="86.36" y1="99.06" x2="99.06" y2="99.06" width="0.1524" layer="91"/>
<label x="99.06" y="99.06" size="1.778" layer="95" rot="MR0"/>
</segment>
</net>
<net name="PB23" class="0">
<segment>
<pinref part="U$1" gate="G$1" pin="SCK"/>
<wire x1="144.78" y1="99.06" x2="132.08" y2="99.06" width="0.1524" layer="91"/>
<label x="132.08" y="99.06" size="1.778" layer="95"/>
</segment>
<segment>
<pinref part="JP1" gate="A" pin="18"/>
<wire x1="78.74" y1="99.06" x2="66.04" y2="99.06" width="0.1524" layer="91"/>
<label x="71.12" y="99.06" size="1.778" layer="95" rot="MR0"/>
</segment>
</net>
</nets>
</sheet>
</sheets>
</schematic>
</drawing>
<compatibility>
<note version="6.3" minversion="6.2.2" severity="warning">
Since Version 6.2.2 text objects can contain more than one line,
which will not be processed correctly with this version.
</note>
<note version="8.2" severity="warning">
Since Version 8.2, EAGLE supports online libraries. The ids
of those online libraries will not be understood (or retained)
with this version.
</note>
<note version="8.3" severity="warning">
Since Version 8.3, EAGLE supports URNs for individual library
assets (packages, symbols, and devices). The URNs of those assets
will not be understood (or retained) with this version.
</note>
<note version="8.3" severity="warning">
Since Version 8.3, EAGLE supports the association of 3D packages
with devices in libraries, schematics, and board files. Those 3D
packages will not be understood (or retained) with this version.
</note>
</compatibility>
</eagle>
